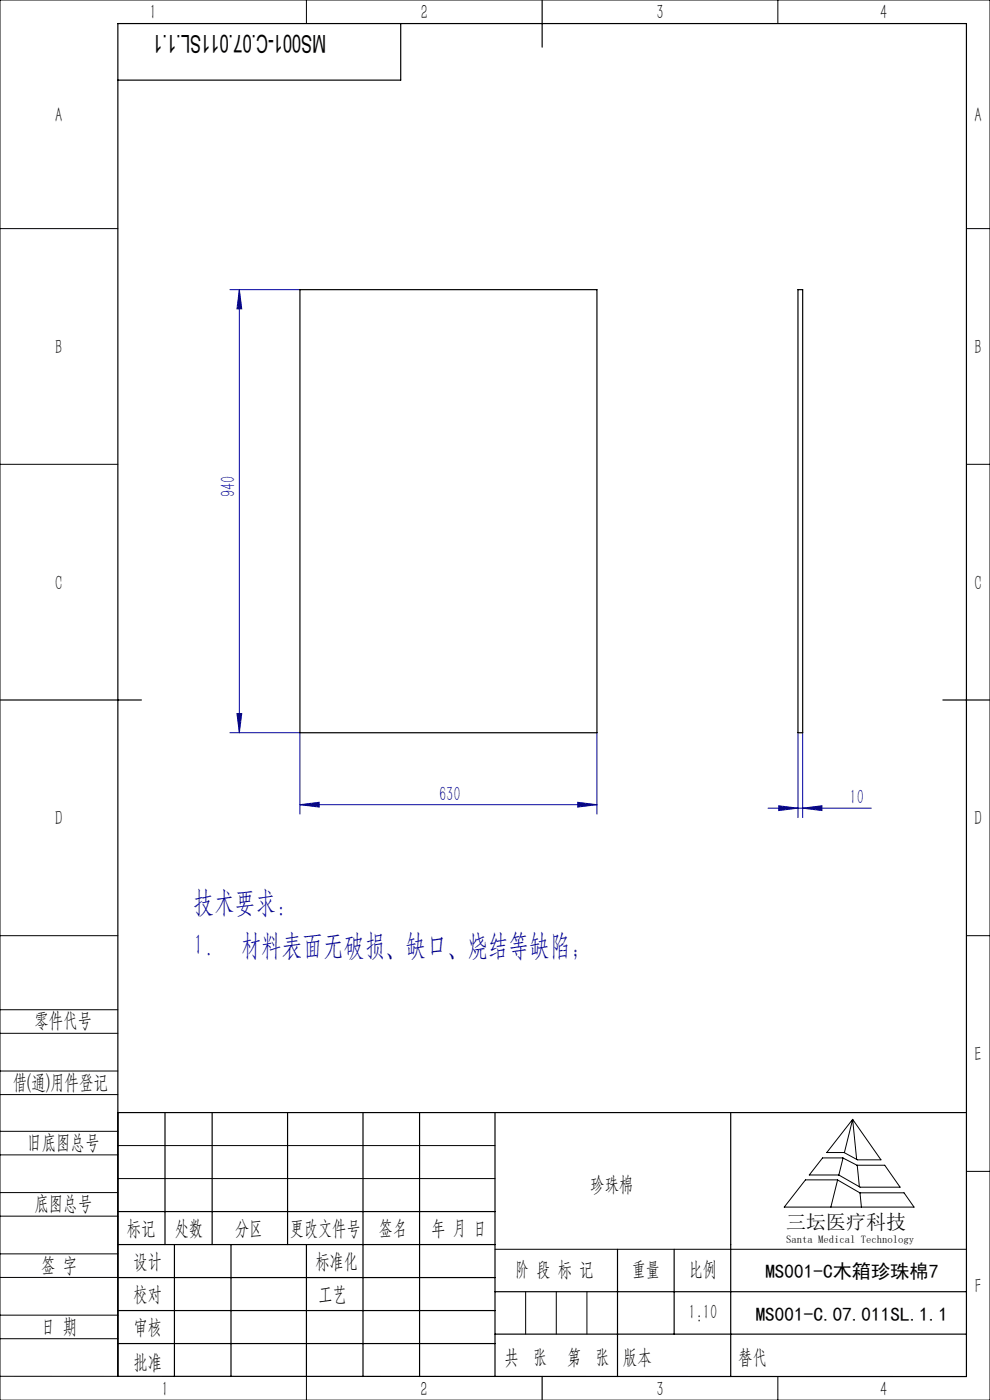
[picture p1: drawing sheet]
<svg xmlns="http://www.w3.org/2000/svg" width="210mm" height="297mm" viewBox="0 0 210 297" stroke-linecap="round" stroke-linejoin="round" font-family="sans-serif">
<g fill="none" stroke="#0000a0" stroke-width=".21">
<path d="M48.8 61.4h14.8M50.8 61.4l.5 4.1h-1zM50.8 61.4v94M48.8 155.4h14.8v17.3M50.3 151.4h1l-.5 4zM126.6 155.4v17.3M169.3 155.4v18M170.3 155.4v18M63.6 170.7l4.1-.5v1zM63.6 170.7h63M122.5 170.2l4.1 .5-4.1 .5zM162.9 171.4h21.9"/>
<path d="M165.2 170.9l4.1 .5-4.1 .6zM170.3 171.4l4-.5v1.1z"/>
</g>
<g fill="none" stroke="#000" stroke-width=".21">
<path d="M0 0h210v297h-210zM65 0v5M165 0v5M0 48.5h25M205 48.5h5M0 98.5h25M205 98.5h5M0 198.5h25M205 198.5h5M0 214.2h25M0 219.2h25M0 232.2h25"/>
<path d="M0 227.2h25M0 240h25M25 236v56h-25M180.9 237.5l6 8.6h-5l-2.9-1.6h-3.6zM180.9 237.5l-1.8 7M180.9 237.5l.8 8.5M0 245h25M0 258h25M0 253h25M25 243h80M25 250h80M170.9 250.3h6.7l4.8 2.8h9.4l2.1 3h-27.5z"/>
<path d="M174.5 245.6h4.3l3 1.6h5.9l3.2 4.7h-8.5l-4.5-2.6h-6.2zM177.7 250.3l-1.5 5.8M178.8 245.7l-.9 3.6M181.8 247.2l.5 4.6M182.4 253.1l.3 3M205 248.5h5M0 271h25M0 266h25M0 279h25M105 265h100M111.5 274v9M118 274v9"/>
<path d="M124.5 274v9M0 284h25M65 292v5M153.7 292h.1M165 292v5"/>
</g>
<g fill="none" stroke="#000" stroke-width=".25">
<path d="M85 5v12h-60M115 0v10M0 148.5h30M200 148.5h10M25 236h180M35 236v28M45 236v28M61 236v28M77 236v56M89 236v56M105 236v56M155 236v56"/>
<path d="M25 257h80M25 264h80M25 271h80M25 278h80M37 264v28M49 264v28M65 264v28M105 274h100M131 265v27M143 265v18M25 292h180v-287h-180v287M25 285h80"/>
<path d="M105 283h100M115 292v5"/>
</g>
<g fill="#0000a0">
<path d="M170.3 171.4l4-.5v1.1zM165.2 170.9l4.1 .5-4.1 .6z"/>
<path d="M63.6 170.7l4.1-.5v1zM122.5 170.2l4.1 .5-4.1 .5z"/>
<path d="M50.8 61.4l.5 4.1h-1zM50.3 151.4h1l-.5 4z"/>
</g>
<path d="M63.6 61.4h63v94h-63zM169.3 61.4h1v94h-1z" fill="none" stroke="#000" stroke-width=".25"/>
<g font-size="6.3" fill="#0000a0">
<text x="41.1" y="193.4">技术要求：</text>
<text x="41.1" y="202.6">1.</text>
<text x="51.1" y="202.6">材料表面无破损、缺口、烧结等缺陷；</text>
</g>
<text font-size="5.2" x="69.2" y="7.3" transform="rotate(-180 69.2 7.3)">MS001-C.07.011SL.1.1</text>
<g font-size="4.4" fill="#010000">
<text x="31.7" y="4.1">1</text>
<text x="89.2" y="4.1">2</text>
<text x="139.2" y="4.1">3</text>
<text x="186.7" y="4.1">4</text>
<text x="156.6" y="289.5">替代</text>
</g>
<g font-size="4.4">
<text x="11.7" y="25.9">A</text>
<text x="206.7" y="25.9">A</text>
<text x="11.7" y="75.1">B</text>
<text x="206.7" y="75.1">B</text>
<text x="11.7" y="125.1">C</text>
<text x="206.7" y="125.1">C</text>
<text x="11.7" y="175.1">D</text>
<text x="206.7" y="175.1">D</text>
<text x="7.3" y="217.9">零件代号</text>
<text x="206.7" y="225.1">E</text>
<text x="2.7" y="231">借(通)用件登记</text>
<text x="5.8" y="243.7">旧底图总号</text>
<text x="7.3" y="256.8">底图总号</text>
<text x="125.2" y="252.6">珍珠棉</text>
<text x="26.9" y="261.9">标记</text>
<text x="37.1" y="261.9">处数</text>
<text x="49.9" y="261.9">分区</text>
<text x="61.5" y="261.9">更改文件号</text>
<text x="80.4" y="261.9">签名</text>
<text x="91.5" y="261.9">年 月 日</text>
<text x="8.7" y="269.8">签 字</text>
<text x="28.3" y="268.9">设计</text>
<text x="66.9" y="268.9">标准化</text>
<text x="109.3" y="270.8">阶 段 标 记</text>
<text x="134" y="270.8">重量</text>
<text x="146.1" y="270.8">比例</text>
<text x="206.8" y="274.4">F</text>
<text x="28.3" y="276">校对</text>
<text x="67.6" y="276">工艺</text>
<text x="146" y="279.8">1:10</text>
<text x="8.7" y="282.9">日 期</text>
<text x="28.4" y="283">审核</text>
<text x="28.3" y="290.4">批准</text>
<text x="107" y="289.5">共 张</text>
<text x="120.3" y="289.5">第 张</text>
<text x="132.1" y="289.5">版本</text>
<text x="34.2" y="296.1">1</text>
<text x="89.2" y="296.2">2</text>
<text x="139.2" y="296.2">3</text>
<text x="186.7" y="296.2">4</text>
</g>
<g font-size="4.4" fill="#0000a0">
<text x="49.9" y="105.4" transform="rotate(-90 49.9 105.4)">940</text>
<text x="93.1" y="169.8">630</text>
<text x="180.2" y="170.6">10</text>
</g>
<text font-size="4.2" x="166.8" y="260.7">三坛医疗科技</text>
<g font-size="4.1">
<text x="162.4" y="271.1">MS001-C木箱珍珠棉7</text>
<text x="160.3" y="280.2">MS001-C.07.011SL.1.1</text>
</g>
<text font-size="2.3" x="166.8" y="263.6">Santa Medical Technology</text>
</svg>
